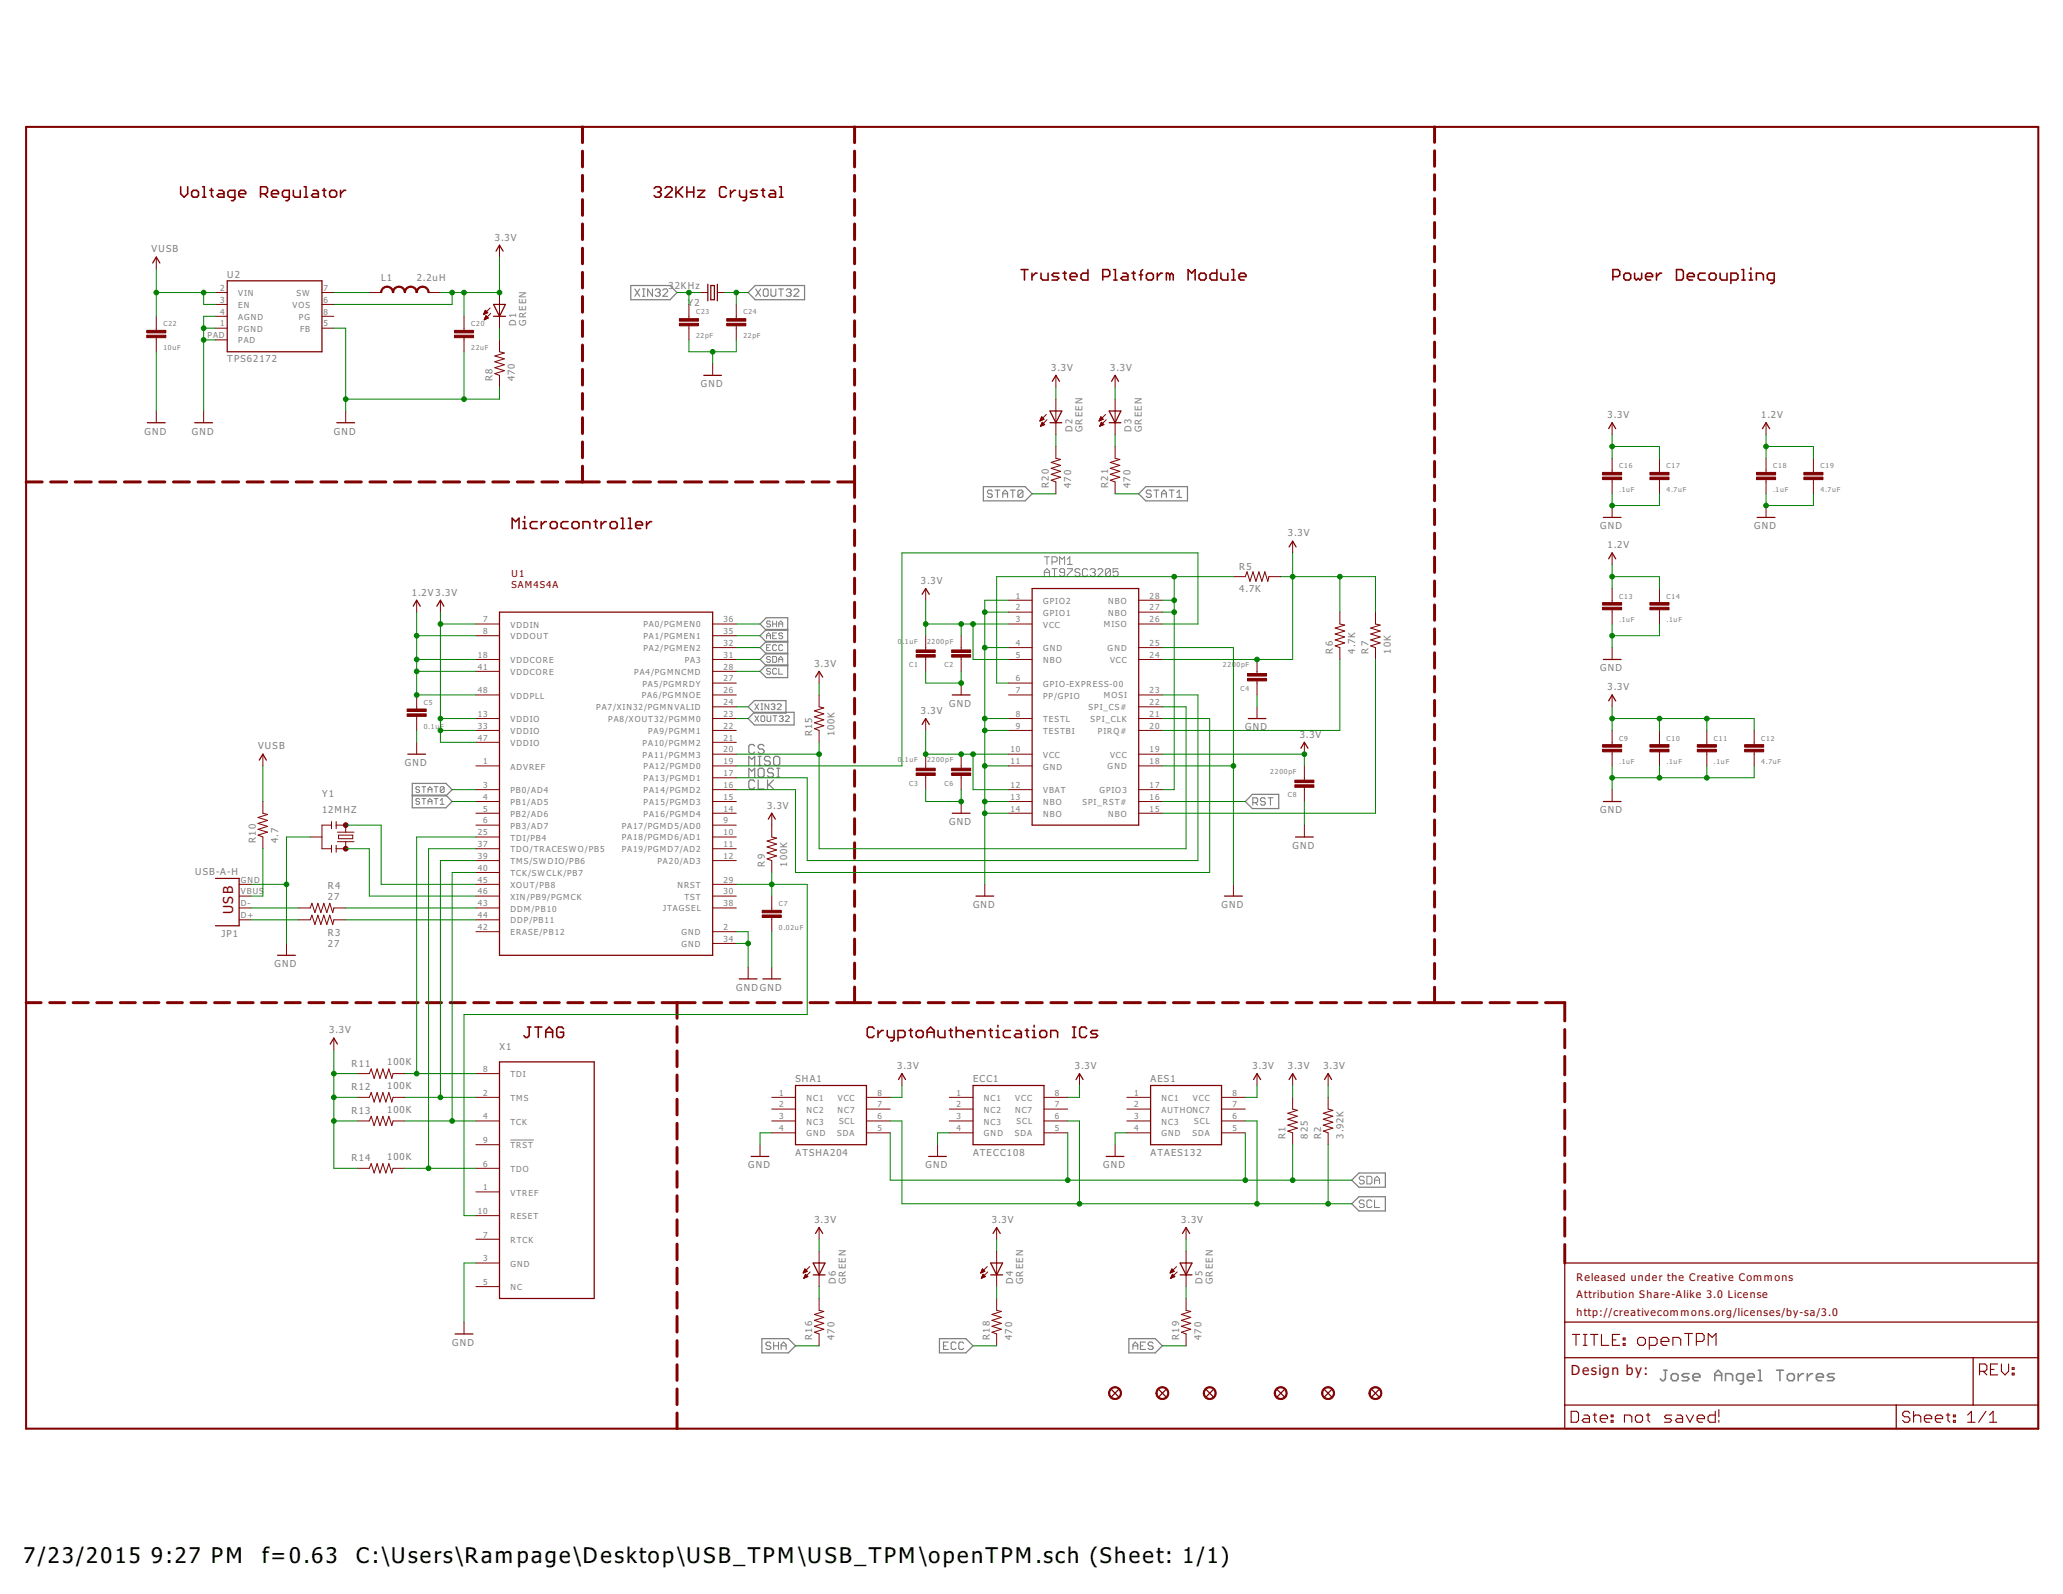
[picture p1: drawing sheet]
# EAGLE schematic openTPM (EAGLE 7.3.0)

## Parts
AES1  ATAES132  CRYPTOTRONIX_ATAES132  [CRYPTOTRONIX_SOIC8]
C1  0.1uF  CAPACITOR.0201  [0201]
C2  2200pF  CAPACITOR.0201  [0201]
C3  0.1uF  CAPACITOR.0201  [0201]
C4  2200pF  CAPACITOR.0201  [0201]
C5  0.1uF  CAPACITOR.0201  [0201]
C6  2200pF  CAPACITOR.0201  [0201]
C7  0.02uF  CAPACITOR.0201  [0201]
C8  2200pF  CAPACITOR.0201  [0201]
C9  .1uF  CAPACITOR.0201  [0201]
C10  .1uF  CAPACITOR.0201  [0201]
C11  .1uF  CAPACITOR.0201  [0201]
C12  4.7uF  CAPACITOR.0402  [0402]
C13  .1uF  CAPACITOR.0201  [0201]
C14  .1uF  CAPACITOR.0201  [0201]
C16  .1uF  CAPACITOR.0201  [0201]
C17  4.7uF  CAPACITOR.0402  [0402]
C18  .1uF  CAPACITOR.0201  [0201]
C19  4.7uF  CAPACITOR.0402  [0402]
C20  22uF  CAPACITOR.0603  [0603]
C22  10uF  CAPACITOR.0402  [0402]
C23  22pF  CAPACITOR.0201  [0201]
C24  22pF  CAPACITOR.0201  [0201]
D1  GREEN  SPARKFUN-LED_LED-GREEN0603  [SPARKFUN-LED_LED-0603]
D2  GREEN  SPARKFUN-LED_LED-GREEN0603  [SPARKFUN-LED_LED-0603]
D3  GREEN  SPARKFUN-LED_LED-GREEN0603  [SPARKFUN-LED_LED-0603]
D4  GREEN  SPARKFUN-LED_LED-GREEN0603  [SPARKFUN-LED_LED-0603]
D5  GREEN  SPARKFUN-LED_LED-GREEN0603  [SPARKFUN-LED_LED-0603]
D6  GREEN  SPARKFUN-LED_LED-GREEN0603  [SPARKFUN-LED_LED-0603]
ECC1  ATECC108  CRYPTOTRONIX_ATECC108  [CRYPTOTRONIX_SOIC8]
FID1  SPARKFUN-AESTHETICS_FIDUCIAL1X2.5  [SPARKFUN-AESTHETICS_FIDUCIAL-1X2.5]
FID2  SPARKFUN-AESTHETICS_FIDUCIAL1X2.5  [SPARKFUN-AESTHETICS_FIDUCIAL-1X2.5]
FID3  SPARKFUN-AESTHETICS_FIDUCIAL1X2.5  [SPARKFUN-AESTHETICS_FIDUCIAL-1X2.5]
FID4  SPARKFUN-AESTHETICS_FIDUCIAL1X2.5  [SPARKFUN-AESTHETICS_FIDUCIAL-1X2.5]
FID5  SPARKFUN-AESTHETICS_FIDUCIAL1X2.5  [SPARKFUN-AESTHETICS_FIDUCIAL-1X2.5]
FID6  SPARKFUN-AESTHETICS_FIDUCIAL1X2.5  [SPARKFUN-AESTHETICS_FIDUCIAL-1X2.5]
JP1  USB-A-H  [USB-A-H]
L1  2.2uH  INDUCTOR0402  [C0402]
R1  825  RESISTOR.0201  [0201]
R2  3.92K  RESISTOR.0201  [0201]
R3  27  RESISTOR.0402  [0402]
R4  27  RESISTOR.0402  [0402]
R5  4.7K  RESISTOR.0201  [0201]
R6  4.7K  RESISTOR.0201  [0201]
R7  10K  RESISTOR.0201  [0201]
R8  470  RESISTOR.0402  [0402]
R9  100K  RESISTOR.0201  [0201]
R10  4.7  RESISTOR.0402  [0402]
R11  100K  RESISTOR.0201  [0201]
R12  100K  RESISTOR.0201  [0201]
R13  100K  RESISTOR.0201  [0201]
R14  100K  RESISTOR.0201  [0201]
R15  100K  RESISTOR.0201  [0201]
R16  470  RESISTOR.0201  [0201]
R18  470  RESISTOR.0201  [0201]
R19  470  RESISTOR.0201  [0201]
R20  470  RESISTOR.0201  [0201]
R21  470  RESISTOR.0201  [0201]
SHA1  ATSHA204  CRYPTOTRONIX_ATSHA204  [CRYPTOTRONIX_SOIC8]
TPM1  AT97SC3205  [TSSOP28]
U1  SAM4S4A  [LQFP-48]
U2  TPS62172  [WSON-8-PAD]
X1  TC2050-NL-MCP-NL  [TC2030-MCP-NL]
Y1  12MHZ  RESONATOR12MHZ  [RESONATOR-SMD]
Y2  32KHz  CRYSTALEPSONMC146  [CRYSTAL-32KHZ-SMD_EPSON_MC146]

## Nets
1.2V: C5.1 C13.1 C14.1 C18.1 C19.1 U1.8(VDDOUT) U1.18(VDDCORE) U1.41(VDDCORE) U1.48(VDDPLL)
3.3V: AES1.8(VCC) C1.2 C2.2 C3.2 C4.2 C6.2 C8.2 C9.1 C10.1 C11.1 C12.1 C16.1 C17.1 C20.1 D1.A D2.A D3.A D4.A D5.A D6.A ECC1.8(VCC) L1.2 R1.2 R2.2 R5.2 R6.2 R7.2 R9.2 R11.1 R12.1 R13.1 R14.1 R15.2 SHA1.8(VCC) TPM1.3(VCC) TPM1.5(NBO) TPM1.10(VCC) TPM1.12(VBAT) TPM1.19(VCC) TPM1.24(VCC) U1.7(VDDIN) U1.13(VDDIO) U1.33(VDDIO) U1.47(VDDIO) U2.6(VOS)
AES: R19.1 U1.35(PA1/PGMEN1)
CLK: TPM1.21(SPI_CLK) U1.16(PA14/PGMD2)
CS: R15.1 TPM1.22(SPI_CS#) U1.20(PA11/PGMM3)
ECC: R18.1 U1.32(PA2/PGMEN2)
GND: AES1.4(GND) C1.1 C2.1 C3.1 C4.1 C5.2 C6.1 C7.2 C8.1 C9.2 C10.2 C11.2 C12.2 C13.2 C14.2 C16.2 C17.2 C18.2 C19.2 C20.2 C22.2 C23.2 C24.2 ECC1.4(GND) JP1.GND R8.1 SHA1.4(GND) TPM1.1(GPIO2) TPM1.2(GPIO1) TPM1.4(GND) TPM1.8(TESTL) TPM1.9(TESTBI) TPM1.11(GND) TPM1.13(NBO) TPM1.14(NBO) TPM1.18(GND) TPM1.25(GND) U1.2(GND) U1.34(GND) U2.1(PGND) U2.4(AGND) U2.5(FB) U2.PAD X1.3(GND) Y1.2
MISO: TPM1.26(MISO) U1.19(PA12/PGMD0)
MOSI: TPM1.23(MOSI) U1.17(PA13/PGMD1)
N$1: R4.2 U1.43(DDM/PB10)
N$2: R3.2 U1.44(DDP/PB11)
N$3: R11.2 U1.25(TDI/PB4) X1.8(TDI)
N$4: R14.2 U1.37(TDO/TRACESWO/PB5) X1.6(TDO)
N$5: R12.2 U1.39(TMS/SWDIO/PB6) X1.2(TMS)
N$6: R13.2 U1.40(TCK/SWCLK/PB7) X1.4(TCK)
N$8: U1.45(XOUT/PB8) Y1.1
N$9: U1.46(XIN/PB9/PGMCK) Y1.3
N$10: R6.1 TPM1.20(PIRQ#)
N$11: JP1.D- R4.1
N$12: JP1.D+ R3.1
N$13: JP1.VBUS R10.1
N$14: R7.1 TPM1.15(NBO)
N$15: R5.1 TPM1.6(GPIO-EXPRESS-00) TPM1.17(GPIO3) TPM1.27(NBO) TPM1.28(NBO)
N$16: D4.C R18.2
N$17: L1.1 U2.7(SW)
N$18: D1.C R8.2
N$20: D6.C R16.2
N$21: D5.C R19.2
N$22: D2.C R20.2
N$23: D3.C R21.2
RST: C7.1 R9.1 TPM1.16(SPI_RST#) U1.29(NRST) X1.10(RESET)
SCL: AES1.6(SCL) ECC1.6(SCL) R2.1 SHA1.6(SCL) U1.28(PA4/PGMNCMD)
SDA: AES1.5(SDA) ECC1.5(SDA) R1.1 SHA1.5(SDA) U1.31(PA3)
SHA: R16.1 U1.36(PA0/PGMEN0)
STAT0: R20.1 U1.3(PB0/AD4)
STAT1: R21.1 U1.4(PB1/AD5)
VUSB: C22.1 R10.2 U2.2(VIN) U2.3(EN)
XIN32: C23.1 U1.24(PA7/XIN32/PGMNVALID) Y2.P$1
XOUT32: C24.1 U1.23(PA8/XOUT32/PGMM0) Y2.P$2
Unconnected: AES1.1(NC1) AES1.2(AUTHO) AES1.3(NC3) AES1.7(NC7) ECC1.1(NC1) ECC1.2(NC2) ECC1.3(NC3) ECC1.7(NC7) SHA1.1(NC1) SHA1.2(NC2) SHA1.3(NC3) SHA1.7(NC7) TPM1.7(PP/GPIO) U1.1(ADVREF) U1.5(PB2/AD6) U1.6(PB3/AD7) U1.9(PA17/PGMD5/AD0) U1.10(PA18/PGMD6/AD1) U1.11(PA19/PGMD7/AD2) U1.12(PA20/AD3) U1.14(PA16/PGMD4) U1.15(PA15/PGMD3) U1.21(PA10/PGMM2) U1.22(PA9/PGMM1) U1.26(PA6/PGMNOE) U1.27(PA5/PGMRDY) U1.30(TST) U1.38(JTAGSEL) U1.42(ERASE/PB12) U2.8(PG) X1.1(VTREF) X1.5(NC) X1.7(RTCK) X1.9(!TRST)

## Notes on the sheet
- Voltage Regulator | 32KHz Crystal
- Trusted Platform Module | Power Decoupling
- Microcontroller
- JTAG | CryptoAuthenication ICs
- Jose Angel Torres
